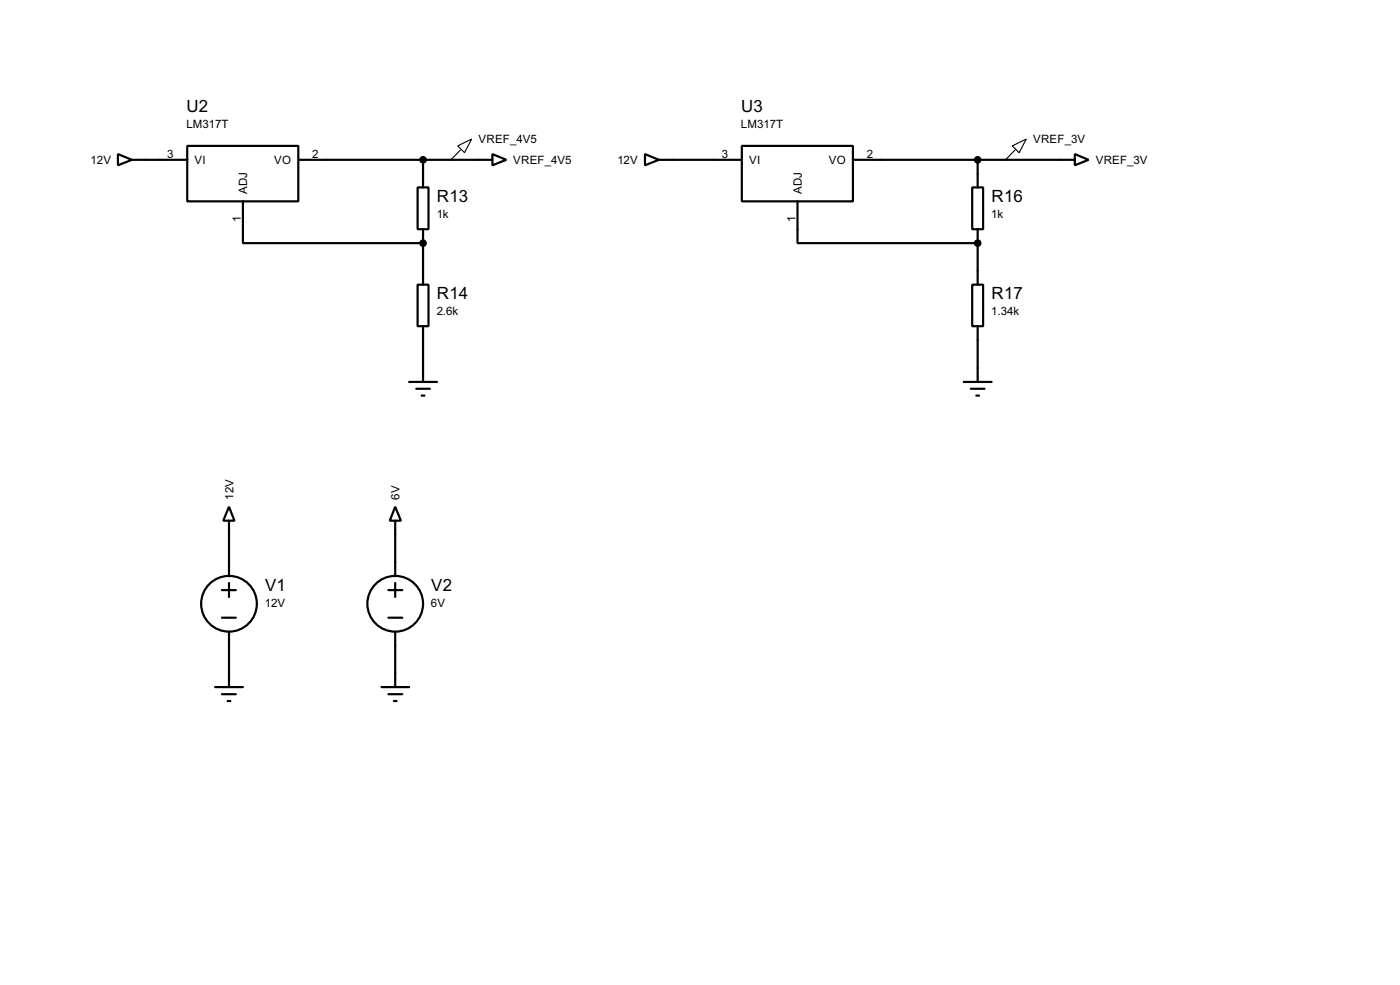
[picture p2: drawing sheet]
<svg xmlns="http://www.w3.org/2000/svg" width="256mm" height="180mm" viewBox="0 0 256 180" stroke-linecap="round" stroke-linejoin="round" font-family="sans-serif">
<g fill="none" stroke="#000" stroke-width=".4">
<path d="M21.6 28.2l2.6 1.1-2.6 1zM24.2 29.3h10.1M34.3 26.7h20.4v10.2h-20.4zM44.5 36.9v7.6h33M54.7 29.3h35.5M76.5 34.3h2v7.7h-2zM77.5 29.3v5M90.2 28.2l2.6 1.1-2.6 1zM118.2 28.2l2.5 1.1-2.5 1zM120.7 29.3h15.2M135.9 26.7h20.4v10.2h-20.4zM146.1 36.9v7.6h33"/>
<path d="M156.3 29.3h40.6M178.1 34.3h2v7.7h-2zM179.1 29.3v5M196.9 28.2l2.5 1.1-2.5 1zM76.5 52.1h2v7.6h-2zM77.5 42v10.1M77.5 59.7v10.2M178.1 52.1h2v7.6h-2zM179.1 42v10.1M179.1 59.7v10.2M75 69.9h5.1M76.3 71.2h2.5"/>
<path d="M77.3 72.4h.5M176.6 69.9h5.1M177.9 71.2h2.5M178.9 72.4h.5M42 92.8l1 2.5h-2.1zM42 95.3v10.2M72.4 92.8l1.1 2.5h-2.1zM72.4 95.3v10.2M40.7 108h2.5M40.7 113.1h2.5M42 106.7v2.6M42 115.6v10.2"/>
<path d="M71.2 108h2.5M71.2 113.1h2.5M72.4 106.7v2.6M72.4 115.6v10.2M39.4 125.8h5.1M40.7 127.1h2.5M41.7 128.3h.5M69.9 125.8h5.1M71.2 127.1h2.5M72.2 128.3h.5"/>
<circle cx="41.9" cy="110.5" r="5.1"/>
<circle cx="72.4" cy="110.5" r="5.1"/>
</g>
<g fill="#000">
<circle cx="77.5" cy="44.5" r=".2"/>
<circle cx="179.1" cy="44.5" r=".2"/>
</g>
<g fill="#000" stroke="#000" stroke-width=".4">
<circle cx="77.5" cy="29.3" r=".5"/>
<circle cx="179.1" cy="29.3" r=".5"/>
<circle cx="77.5" cy="44.5" r=".5"/>
<circle cx="179.1" cy="44.5" r=".5"/>
</g>
<path d="M83.9 26.7l2.5-1.2-1.3 2.5zM84.4 27.5l-1.8 1.8M185.5 26.7l2.5-1.2-1.3 2.5zM186 27.5l-1.8 1.8" fill="none" stroke="#000" stroke-width=".2"/>
<g font-size="3.5">
<text x="34.2" y="20.5">U2</text>
<text x="135.8" y="20.5">U3</text>
<text x="80.1" y="37">R13</text>
<text x="181.7" y="37">R16</text>
<text x="80.1" y="54.8">R14</text>
<text x="181.7" y="54.8">R17</text>
<text x="48.6" y="108.2">V1</text>
<text x="79" y="108.2">V2</text>
</g>
<g font-size="2.4">
<text x="34.1" y="23.4">LM317T</text>
<text x="135.7" y="23.4">LM317T</text>
<text x="30.7" y="28.9">3</text>
<text x="57.2" y="28.9">2</text>
<text x="87.7" y="26.3">VREF_4V5</text>
<text x="132.3" y="28.9">3</text>
<text x="158.8" y="28.9">2</text>
<text x="189.3" y="26.3">VREF_3V</text>
<text x="16.6" y="30">12V</text>
<text x="35.6" y="30">VI</text>
<text x="45.3" y="35.6" transform="rotate(-90 45.3 35.6)">ADJ</text>
<text x="50.2" y="30">VO</text>
<text x="94" y="30">VREF_4V5</text>
<text x="113.1" y="30">12V</text>
<text x="137.2" y="30">VI</text>
<text x="146.9" y="35.6" transform="rotate(-90 146.9 35.6)">ADJ</text>
<text x="151.8" y="30">VO</text>
<text x="200.7" y="30">VREF_3V</text>
<text x="44.1" y="40.6" transform="rotate(-90 44.1 40.6)">1</text>
<text x="80" y="40">1k</text>
<text x="145.7" y="40.5" transform="rotate(-90 145.7 40.5)">1</text>
<text x="181.6" y="40">1k</text>
<text x="80" y="57.7">2.6k</text>
<text x="181.6" y="57.7">1.34k</text>
<text x="42.8" y="91.5" transform="rotate(-90 42.8 91.5)">12V</text>
<text x="73.2" y="91.5" transform="rotate(-90 73.2 91.5)">6V</text>
<text x="48.5" y="111.1">12V</text>
<text x="79" y="111.1">6V</text>
</g>
</svg>
